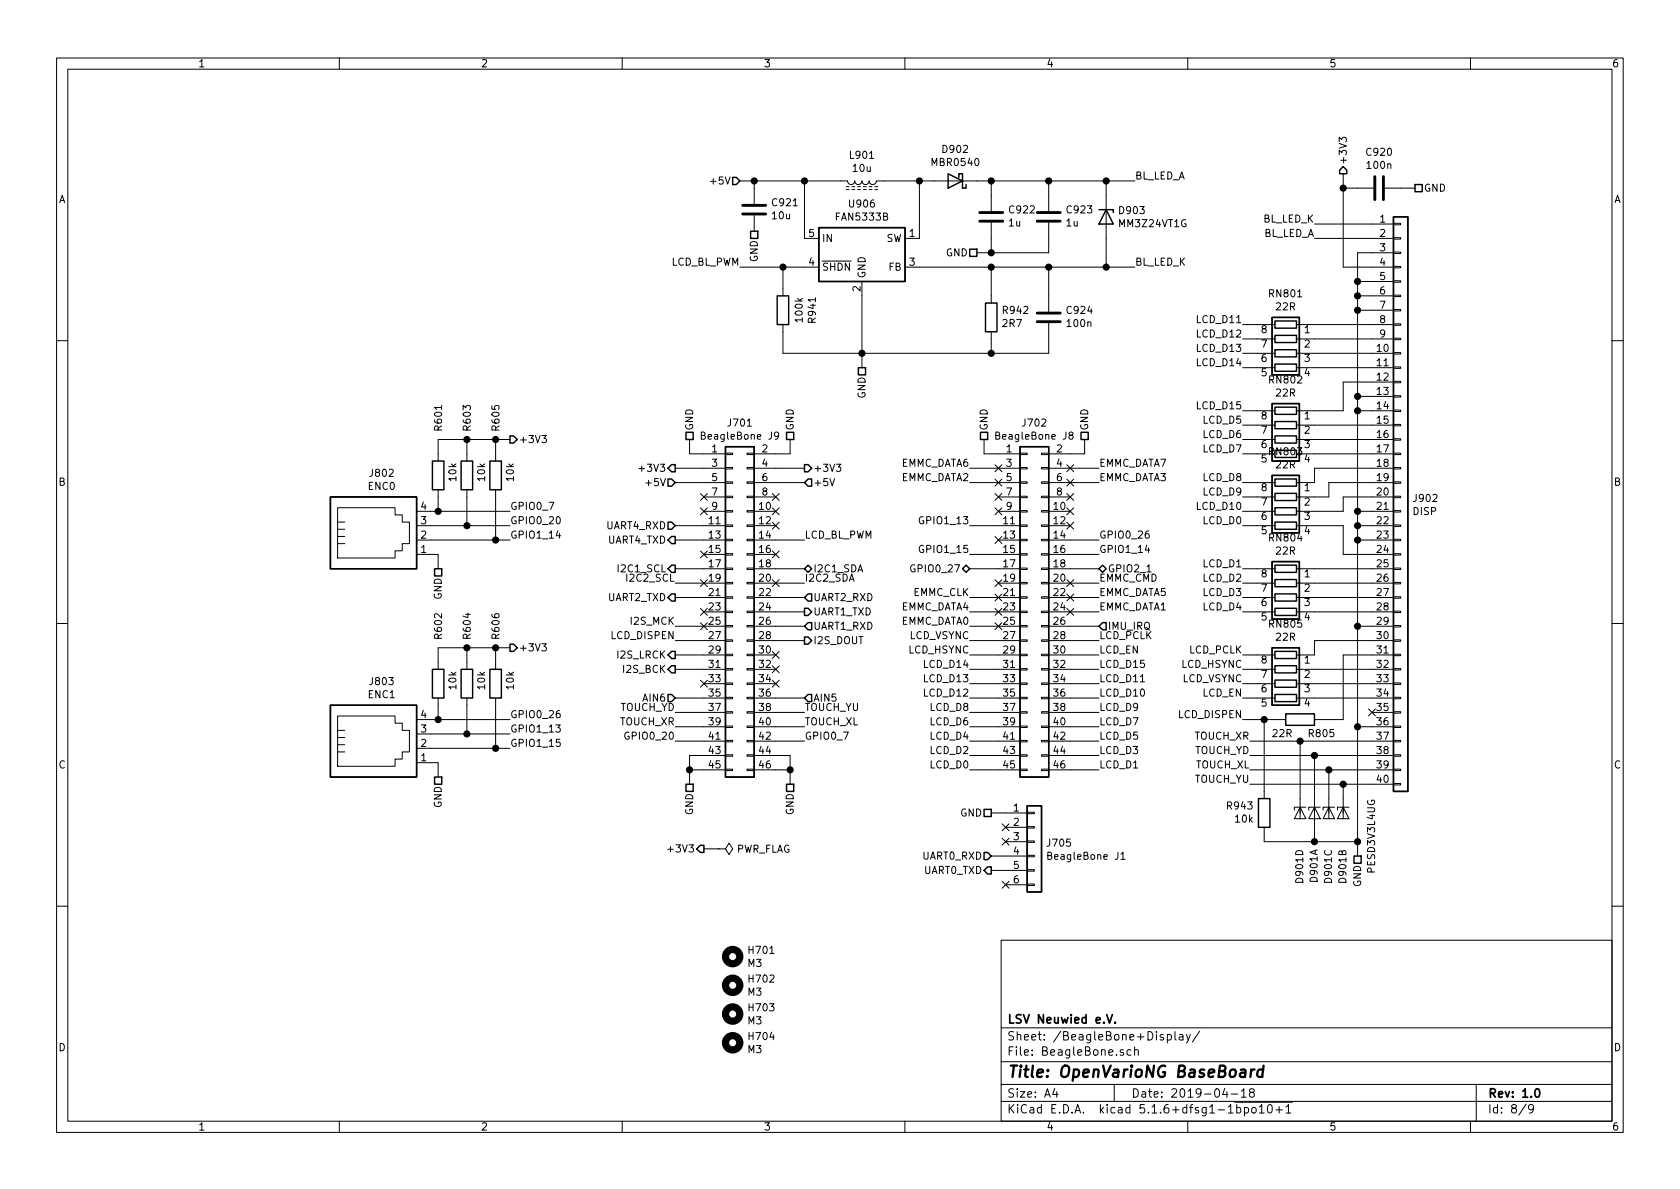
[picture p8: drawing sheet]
EESchema Schematic File Version 4
EELAYER 30 0
EELAYER END
$Descr A4 11693 8268
encoding utf-8
Sheet 8 9
Title "OpenVarioNG BaseBoard"
Date "2019-04-18"
Rev "1.0"
Comp "LSV Neuwied e.V."
Comment1 ""
Comment2 ""
Comment3 ""
Comment4 ""
$EndDescr
Text HLabel 4900 5900 0    50   Output ~ 0
+3V3
$Comp
L power:PWR_FLAG #FLG0701
U 1 1
P 5000 5900
F 0 "#FLG0701" H 5000 5975 50  0001 C CNN
F 1 "PWR_FLAG" V 5000 6028 50  0000 L CNN
F 2 "" H 5000 5900 50  0001 C CNN
F 3 "~" H 5000 5900 50  0001 C CNN
	1    5000 5900
	0    1    1    0   
$EndComp
Wire Wire Line
	4900 5900 5000 5900
$Comp
L Connector_Generic:Conn_01x06 J705
U 1 1
P 7200 5850
F 0 "J705" H 7279 5842 50  0000 L CNN
F 1 "BeagleBone J1" H 7279 5751 50  0000 L CNN
F 2 "Connector_PinHeader_2.54mm:PinHeader_1x06_P2.54mm_Vertical" H 7200 5850 50  0001 C CNN
F 3 "~" H 7200 5850 50  0001 C CNN
	1    7200 5850
	1    0    0    -1  
$EndComp
Text HLabel 6900 6050 0    50   Output ~ 0
UART0_TXD
Text HLabel 6900 5650 0    50   UnSpc ~ 0
GND
Wire Wire Line
	6900 5650 7000 5650
Wire Wire Line
	7000 5950 6900 5950
Wire Wire Line
	6900 6050 7000 6050
NoConn ~ 7000 5750
NoConn ~ 7000 5850
NoConn ~ 7000 6150
$Comp
L Mechanical:MountingHole H702
U 1 1
P 5100 6850
F 0 "H702" H 5200 6896 50  0000 L CNN
F 1 "M3" H 5200 6805 50  0000 L CNN
F 2 "MountingHole:MountingHole_3.2mm_M3" H 5100 6850 50  0001 C CNN
F 3 "~" H 5100 6850 50  0001 C CNN
	1    5100 6850
	1    0    0    -1  
$EndComp
$Comp
L Mechanical:MountingHole H701
U 1 1
P 5100 6650
F 0 "H701" H 5200 6696 50  0000 L CNN
F 1 "M3" H 5200 6605 50  0000 L CNN
F 2 "MountingHole:MountingHole_3.2mm_M3" H 5100 6650 50  0001 C CNN
F 3 "~" H 5100 6650 50  0001 C CNN
	1    5100 6650
	1    0    0    -1  
$EndComp
$Comp
L Mechanical:MountingHole H703
U 1 1
P 5100 7050
F 0 "H703" H 5200 7096 50  0000 L CNN
F 1 "M3" H 5200 7005 50  0000 L CNN
F 2 "MountingHole:MountingHole_3.2mm_M3" H 5100 7050 50  0001 C CNN
F 3 "~" H 5100 7050 50  0001 C CNN
	1    5100 7050
	1    0    0    -1  
$EndComp
$Comp
L Mechanical:MountingHole H704
U 1 1
P 5100 7250
F 0 "H704" H 5200 7296 50  0000 L CNN
F 1 "M3" H 5200 7205 50  0000 L CNN
F 2 "MountingHole:MountingHole_3.2mm_M3" H 5100 7250 50  0001 C CNN
F 3 "~" H 5100 7250 50  0001 C CNN
	1    5100 7250
	1    0    0    -1  
$EndComp
Wire Wire Line
	4700 3350 4900 3350
Wire Wire Line
	5400 3350 5600 3350
Wire Wire Line
	4900 3150 4800 3150
Wire Wire Line
	5400 3150 5500 3150
Wire Wire Line
	4900 5250 4800 5250
Wire Wire Line
	4800 5250 4800 5350
Wire Wire Line
	4900 5350 4800 5350
Connection ~ 4800 5350
Wire Wire Line
	4800 5350 4800 5450
Wire Wire Line
	5400 5250 5500 5250
Wire Wire Line
	5500 5250 5500 5350
Wire Wire Line
	5400 5350 5500 5350
Connection ~ 5500 5350
Wire Wire Line
	5500 5350 5500 5450
Text Label 4700 4050 2    50   ~ 0
I2C2_SCL
Text Label 4700 4950 2    50   ~ 0
TOUCH_YD
Text Label 4700 5050 2    50   ~ 0
TOUCH_XR
Text Label 5600 4050 0    50   ~ 0
I2C2_SDA
Text Label 5600 4950 0    50   ~ 0
TOUCH_YU
Text Label 5600 5050 0    50   ~ 0
TOUCH_XL
Wire Wire Line
	4700 3250 4900 3250
Wire Wire Line
	4900 3650 4700 3650
Wire Wire Line
	4700 3750 4900 3750
Wire Wire Line
	4700 3950 4900 3950
Wire Wire Line
	4900 4050 4700 4050
Wire Wire Line
	4700 4150 4900 4150
Wire Wire Line
	4700 4550 4900 4550
Wire Wire Line
	4900 4650 4700 4650
Wire Wire Line
	4900 4850 4700 4850
Wire Wire Line
	4700 4950 4900 4950
Wire Wire Line
	4900 5050 4700 5050
Wire Wire Line
	5600 5050 5400 5050
Wire Wire Line
	5400 4950 5600 4950
Wire Wire Line
	5600 4850 5400 4850
Wire Wire Line
	5400 4450 5600 4450
Wire Wire Line
	5600 4350 5400 4350
Wire Wire Line
	5400 4250 5600 4250
Wire Wire Line
	5600 4150 5400 4150
Wire Wire Line
	5400 4050 5600 4050
Wire Wire Line
	5600 3950 5400 3950
Wire Wire Line
	5400 3250 5600 3250
Wire Wire Line
	5500 3050 5500 3150
Wire Wire Line
	4800 3050 4800 3150
Text HLabel 5600 3350 2    50   Input ~ 0
+5V
Text HLabel 4700 3950 0    50   Output ~ 0
I2C1_SCL
Text HLabel 5600 3950 2    50   BiDi ~ 0
I2C1_SDA
Text HLabel 5600 4250 2    50   Output ~ 0
UART1_TXD
Text HLabel 4700 4150 0    50   Output ~ 0
UART2_TXD
Text HLabel 4700 3750 0    50   Output ~ 0
UART4_TXD
Text HLabel 5600 4350 2    50   Input ~ 0
UART1_RXD
Text HLabel 5600 4150 2    50   Input ~ 0
UART2_RXD
Text HLabel 4700 3650 0    50   Input ~ 0
UART4_RXD
Text HLabel 5600 4450 2    50   Output ~ 0
I2S_DOUT
Text HLabel 4700 4650 0    50   Output ~ 0
I2S_BCK
Text HLabel 5600 4850 2    50   Input ~ 0
AIN5
Text HLabel 4700 4850 0    50   Input ~ 0
AIN6
Text HLabel 4700 4550 0    50   Output ~ 0
I2S_LRCK
Text HLabel 4800 5450 3    50   UnSpc ~ 0
GND
Text HLabel 5500 5450 3    50   UnSpc ~ 0
GND
Text HLabel 4800 3050 1    50   UnSpc ~ 0
GND
Text HLabel 5500 3050 1    50   UnSpc ~ 0
GND
Text HLabel 4700 3350 0    50   Input ~ 0
+5V
Text HLabel 5600 3250 2    50   Output ~ 0
+3V3
Text HLabel 4700 3250 0    50   Output ~ 0
+3V3
NoConn ~ 4900 3450
NoConn ~ 5400 4750
NoConn ~ 5400 4650
NoConn ~ 4900 4750
NoConn ~ 4900 4350
NoConn ~ 4900 3550
NoConn ~ 5400 3550
NoConn ~ 5400 3450
NoConn ~ 4900 4050
NoConn ~ 5400 4050
Wire Wire Line
	6950 3150 6850 3150
Wire Wire Line
	7450 3150 7550 3150
Text Label 6750 4450 2    50   ~ 0
LCD_VSYNC
Text Label 6750 4550 2    50   ~ 0
LCD_HSYNC
Text Label 6750 4650 2    50   ~ 0
LCD_D14
Text Label 6750 4750 2    50   ~ 0
LCD_D13
Text Label 6750 4850 2    50   ~ 0
LCD_D12
Text Label 6750 4950 2    50   ~ 0
LCD_D8
Text Label 6750 5050 2    50   ~ 0
LCD_D6
Text Label 6750 5150 2    50   ~ 0
LCD_D4
Text Label 6750 5250 2    50   ~ 0
LCD_D2
Text Label 6750 5350 2    50   ~ 0
LCD_D0
Text Label 7650 4450 0    50   ~ 0
LCD_PCLK
Text Label 7650 4550 0    50   ~ 0
LCD_EN
Text Label 7650 4650 0    50   ~ 0
LCD_D15
Text Label 7650 4750 0    50   ~ 0
LCD_D11
Text Label 7650 4850 0    50   ~ 0
LCD_D10
Text Label 7650 4950 0    50   ~ 0
LCD_D9
Text Label 7650 5050 0    50   ~ 0
LCD_D7
Text Label 7650 5150 0    50   ~ 0
LCD_D5
Text Label 7650 5250 0    50   ~ 0
LCD_D3
Text Label 7650 5350 0    50   ~ 0
LCD_D1
Wire Wire Line
	6750 4450 6950 4450
Wire Wire Line
	6950 4550 6750 4550
Wire Wire Line
	6750 4650 6950 4650
Wire Wire Line
	6950 4750 6750 4750
Wire Wire Line
	6750 4850 6950 4850
Wire Wire Line
	6950 4950 6750 4950
Wire Wire Line
	6950 5050 6750 5050
Wire Wire Line
	6750 5150 6950 5150
Wire Wire Line
	6950 5250 6750 5250
Wire Wire Line
	6750 5350 6950 5350
Wire Wire Line
	7450 5350 7650 5350
Wire Wire Line
	7650 5250 7450 5250
Wire Wire Line
	7450 5150 7650 5150
Wire Wire Line
	7650 5050 7450 5050
Wire Wire Line
	7450 4950 7650 4950
Wire Wire Line
	7650 4850 7450 4850
Wire Wire Line
	7450 4750 7650 4750
Wire Wire Line
	7650 4650 7450 4650
Wire Wire Line
	7450 4550 7650 4550
Wire Wire Line
	7650 4450 7450 4450
Wire Wire Line
	7550 3050 7550 3150
Wire Wire Line
	6850 3050 6850 3150
Text HLabel 6850 3050 1    50   UnSpc ~ 0
GND
Text HLabel 7550 3050 1    50   UnSpc ~ 0
GND
Text HLabel 6750 3950 0    50   BiDi ~ 0
GPIO0_27
Text HLabel 7650 3950 2    50   BiDi ~ 0
GPIO2_1
NoConn ~ 6950 4250
NoConn ~ 6950 4150
NoConn ~ 7450 4150
NoConn ~ 6950 4350
NoConn ~ 6950 3550
NoConn ~ 6950 3450
NoConn ~ 6950 3350
NoConn ~ 6950 3250
NoConn ~ 7450 3250
NoConn ~ 7450 3350
NoConn ~ 7450 3450
NoConn ~ 7450 3550
NoConn ~ 7450 4250
NoConn ~ 7450 4050
Text HLabel 6900 5950 0    50   Input ~ 0
UART0_RXD
Wire Wire Line
	5400 5150 5600 5150
Text Label 5600 5150 0    50   ~ 0
GPIO0_7
Text Label 4700 5150 2    50   ~ 0
GPIO0_20
Wire Wire Line
	6950 3650 6750 3650
Text Label 7650 3750 0    50   ~ 0
GPIO0_26
Text Label 6750 3650 2    50   ~ 0
GPIO1_13
Text Label 3550 3550 0    50   ~ 0
GPIO0_7
Text Label 3550 3650 0    50   ~ 0
GPIO0_20
Text Label 3550 5000 0    50   ~ 0
GPIO0_26
Text Label 3550 5100 0    50   ~ 0
GPIO1_13
Wire Wire Line
	7450 3850 7650 3850
Wire Wire Line
	6950 3850 6750 3850
Text Label 6750 3850 2    50   ~ 0
GPIO1_15
Text Label 7650 3850 0    50   ~ 0
GPIO1_14
Text Label 3550 5200 0    50   ~ 0
GPIO1_15
$Comp
L Device:R R601
U 1 1
P 3050 3300
F 0 "R601" V 3050 3600 50  0000 L CNN
F 1 "10k" V 3150 3250 50  0000 L CNN
F 2 "Resistor_SMD:R_0805_2012Metric" V 2980 3300 50  0001 C CNN
F 3 "~" H 3050 3300 50  0001 C CNN
	1    3050 3300
	1    0    0    -1  
$EndComp
$Comp
L Device:R R603
U 1 1
P 3250 3300
F 0 "R603" V 3250 3600 50  0000 L CNN
F 1 "10k" V 3350 3250 50  0000 L CNN
F 2 "Resistor_SMD:R_0805_2012Metric" V 3180 3300 50  0001 C CNN
F 3 "~" H 3250 3300 50  0001 C CNN
	1    3250 3300
	1    0    0    -1  
$EndComp
$Comp
L Device:R R605
U 1 1
P 3450 3300
F 0 "R605" V 3450 3600 50  0000 L CNN
F 1 "10k" V 3550 3250 50  0000 L CNN
F 2 "Resistor_SMD:R_0805_2012Metric" V 3380 3300 50  0001 C CNN
F 3 "~" H 3450 3300 50  0001 C CNN
	1    3450 3300
	1    0    0    -1  
$EndComp
Text HLabel 3550 4500 2    50   Output ~ 0
+3V3
$Comp
L Device:R R602
U 1 1
P 3050 4750
F 0 "R602" V 3050 5050 50  0000 L CNN
F 1 "10k" V 3150 4700 50  0000 L CNN
F 2 "Resistor_SMD:R_0805_2012Metric" V 2980 4750 50  0001 C CNN
F 3 "~" H 3050 4750 50  0001 C CNN
	1    3050 4750
	1    0    0    -1  
$EndComp
$Comp
L Device:R R604
U 1 1
P 3250 4750
F 0 "R604" V 3250 5050 50  0000 L CNN
F 1 "10k" V 3350 4700 50  0000 L CNN
F 2 "Resistor_SMD:R_0805_2012Metric" V 3180 4750 50  0001 C CNN
F 3 "~" H 3250 4750 50  0001 C CNN
	1    3250 4750
	1    0    0    -1  
$EndComp
$Comp
L Device:R R606
U 1 1
P 3450 4750
F 0 "R606" V 3450 5050 50  0000 L CNN
F 1 "10k" V 3550 4700 50  0000 L CNN
F 2 "Resistor_SMD:R_0805_2012Metric" V 3380 4750 50  0001 C CNN
F 3 "~" H 3450 4750 50  0001 C CNN
	1    3450 4750
	1    0    0    -1  
$EndComp
Wire Wire Line
	4900 4350 4700 4350
Text Label 4700 4350 2    50   ~ 0
I2S_MCK
Wire Wire Line
	7650 3750 7450 3750
Wire Wire Line
	4900 5150 4700 5150
Wire Wire Line
	7650 3950 7450 3950
Wire Wire Line
	6950 3950 6750 3950
NoConn ~ 6950 3750
NoConn ~ 6950 4050
Text Label 4700 4450 2    50   ~ 0
LCD_DISPEN
Wire Wire Line
	4900 4450 4700 4450
Wire Wire Line
	5400 3750 5600 3750
Text Label 7650 4050 0    50   ~ 0
EMMC_CMD
Text Label 7650 4150 0    50   ~ 0
EMMC_DATA5
Text Label 7650 4250 0    50   ~ 0
EMMC_DATA1
Text Label 7650 3250 0    50   ~ 0
EMMC_DATA7
Text Label 7650 3350 0    50   ~ 0
EMMC_DATA3
Text Label 6750 3250 2    50   ~ 0
EMMC_DATA6
Text Label 6750 3350 2    50   ~ 0
EMMC_DATA2
Text Label 6750 4150 2    50   ~ 0
EMMC_CLK
Text Label 6750 4250 2    50   ~ 0
EMMC_DATA4
Text Label 6750 4350 2    50   ~ 0
EMMC_DATA0
Wire Wire Line
	6750 3250 6950 3250
Wire Wire Line
	6950 3350 6750 3350
Wire Wire Line
	6750 4150 6950 4150
Wire Wire Line
	6950 4250 6750 4250
Wire Wire Line
	6750 4350 6950 4350
Wire Wire Line
	7650 4250 7450 4250
Wire Wire Line
	7450 4150 7650 4150
Wire Wire Line
	7650 4050 7450 4050
$Comp
L Connector_Generic:Conn_02x23_Odd_Even J701
U 1 1
P 5100 4250
F 0 "J701" H 5150 5567 50  0000 C CNN
F 1 "BeagleBone J9" H 5150 5476 50  0000 C CNN
F 2 "Connector_PinSocket_2.54mm:PinSocket_2x23_P2.54mm_Vertical" H 5100 4250 50  0001 C CNN
F 3 "~" H 5100 4250 50  0001 C CNN
	1    5100 4250
	1    0    0    -1  
$EndComp
$Comp
L Connector_Generic:Conn_02x23_Odd_Even J702
U 1 1
P 7150 4250
F 0 "J702" H 7200 5567 50  0000 C CNN
F 1 "BeagleBone J8" H 7200 5476 50  0000 C CNN
F 2 "Connector_PinSocket_2.54mm:PinSocket_2x23_P2.54mm_Vertical" H 7150 4250 50  0001 C CNN
F 3 "~" H 7150 4250 50  0001 C CNN
	1    7150 4250
	1    0    0    -1  
$EndComp
$Comp
L Connector_Generic:Conn_01x40 J902
U 1 1
P 9750 3450
F 0 "J902" H 9830 3442 50  0000 L CNN
F 1 "DISP" H 9830 3351 50  0000 L CNN
F 2 "Connector_FFC-FPC:TE_4-1734839-0_1x40-1MP_P0.5mm_Horizontal" H 9750 3450 50  0001 C CNN
F 3 "~" H 9750 3450 50  0001 C CNN
F 4 "TE Connectivity" H 9750 3450 50  0001 C CNN "Manu"
F 5 "4-1734592-0" H 9750 3450 50  0001 C CNN "PartNo"
	1    9750 3450
	1    0    0    -1  
$EndComp
Wire Wire Line
	9550 1750 9450 1750
Wire Wire Line
	9450 1750 9450 1950
Wire Wire Line
	9450 4350 9550 4350
Wire Wire Line
	9550 5050 9450 5050
Connection ~ 9450 4350
Connection ~ 9450 5050
Text HLabel 9450 5950 3    50   UnSpc ~ 0
GND
Text HLabel 9350 1200 1    50   Output ~ 0
+3V3
Wire Wire Line
	9550 1850 9350 1850
Wire Wire Line
	9350 1850 9350 1300
$Comp
L Device:C C920
U 1 1
P 9600 1300
F 0 "C920" V 9348 1300 50  0000 C CNN
F 1 "100n" V 9439 1300 50  0000 C CNN
F 2 "Capacitor_SMD:C_0805_2012Metric" H 9638 1150 50  0001 C CNN
F 3 "~" H 9600 1300 50  0001 C CNN
	1    9600 1300
	0    1    1    0   
$EndComp
Wire Wire Line
	9450 1300 9350 1300
Wire Wire Line
	9350 1200 9350 1300
Connection ~ 9350 1300
Text HLabel 9850 1300 2    50   UnSpc ~ 0
GND
Wire Wire Line
	9750 1300 9850 1300
Wire Wire Line
	9550 1950 9450 1950
Connection ~ 9450 1950
Wire Wire Line
	9450 1950 9450 2050
Wire Wire Line
	9550 2050 9450 2050
Connection ~ 9450 2050
Wire Wire Line
	9450 2050 9450 2150
Wire Wire Line
	9550 2150 9450 2150
Connection ~ 9450 2150
Wire Wire Line
	9450 2150 9450 2750
Wire Wire Line
	9550 2750 9450 2750
Connection ~ 9450 2750
Wire Wire Line
	9450 2750 9450 2850
Wire Wire Line
	9550 2850 9450 2850
Connection ~ 9450 2850
Wire Wire Line
	9450 2850 9450 3550
Wire Wire Line
	9550 3550 9450 3550
Connection ~ 9450 3550
Wire Wire Line
	9450 3550 9450 3650
Wire Wire Line
	9550 3650 9450 3650
Connection ~ 9450 3650
Wire Wire Line
	9450 3650 9450 3750
Wire Wire Line
	9550 3750 9450 3750
Connection ~ 9450 3750
Wire Wire Line
	9450 3750 9450 4350
Wire Wire Line
	9350 2650 9550 2650
Wire Wire Line
	9350 3450 9550 3450
Wire Wire Line
	9550 3850 9350 3850
Text Label 8650 2550 2    50   ~ 0
LCD_D14
Text Label 8650 2450 2    50   ~ 0
LCD_D13
Text Label 8650 2350 2    50   ~ 0
LCD_D12
Text Label 8650 3350 2    50   ~ 0
LCD_D8
Text Label 8650 3050 2    50   ~ 0
LCD_D6
Text Label 8650 4250 2    50   ~ 0
LCD_D4
Text Label 8650 4050 2    50   ~ 0
LCD_D2
Text Label 8650 3650 2    50   ~ 0
LCD_D0
Wire Wire Line
	8650 2550 8750 2550
Wire Wire Line
	8750 2450 8650 2450
Wire Wire Line
	8650 2350 8750 2350
Wire Wire Line
	8750 3350 8650 3350
Wire Wire Line
	8750 3050 8650 3050
Wire Wire Line
	8650 4250 8750 4250
Wire Wire Line
	8750 4050 8650 4050
Wire Wire Line
	8650 3650 8750 3650
Text Label 8650 2850 2    50   ~ 0
LCD_D15
Text Label 8650 2250 2    50   ~ 0
LCD_D11
Text Label 8650 3550 2    50   ~ 0
LCD_D10
Text Label 8650 3450 2    50   ~ 0
LCD_D9
Text Label 8650 3150 2    50   ~ 0
LCD_D7
Text Label 8650 2950 2    50   ~ 0
LCD_D5
Text Label 8650 4150 2    50   ~ 0
LCD_D3
Text Label 8650 3950 2    50   ~ 0
LCD_D1
Wire Wire Line
	8750 3950 8650 3950
Wire Wire Line
	8650 4150 8750 4150
Wire Wire Line
	8750 2950 8650 2950
Wire Wire Line
	8650 3150 8750 3150
Wire Wire Line
	8750 3450 8650 3450
Wire Wire Line
	8650 3550 8750 3550
Wire Wire Line
	8750 2250 8650 2250
Wire Wire Line
	8650 2850 8750 2850
NoConn ~ 9550 4950
Wire Wire Line
	8750 4850 8650 4850
Text Label 8650 4750 2    50   ~ 0
LCD_VSYNC
Text Label 8650 4650 2    50   ~ 0
LCD_HSYNC
Wire Wire Line
	8650 4750 8750 4750
Wire Wire Line
	8750 4650 8650 4650
Wire Wire Line
	8650 4550 8750 4550
Text Label 8650 4850 2    50   ~ 0
LCD_EN
Text Label 8650 4550 2    50   ~ 0
LCD_PCLK
Text Label 8650 5000 2    50   ~ 0
LCD_DISPEN
Text Label 8700 5250 2    50   ~ 0
TOUCH_YD
Text Label 8700 5350 2    50   ~ 0
TOUCH_XL
Text Label 8700 5450 2    50   ~ 0
TOUCH_YU
Wire Wire Line
	7450 3250 7650 3250
Wire Wire Line
	7650 3350 7450 3350
Text Label 3550 3750 0    50   ~ 0
GPIO1_14
Text HLabel 3550 3050 2    50   Output ~ 0
+3V3
$Comp
L Regulator_Switching:SC4503TSK U906
U 1 1
P 6000 1750
F 0 "U906" H 6000 2092 50  0000 C CNN
F 1 "FAN5333B" H 6000 2001 50  0000 C CNN
F 2 "Package_TO_SOT_SMD:TSOT-23-5" H 6025 1500 50  0001 L CIN
F 3 "https://www.semtech.com/uploads/documents/sc4503.pdf" H 6000 1750 50  0001 C CNN
	1    6000 1750
	1    0    0    -1  
$EndComp
$Comp
L Device:C C922
U 1 1
P 6900 1500
F 0 "C922" H 6785 1454 50  0000 R CNN
F 1 "1u" H 6785 1545 50  0000 R CNN
F 2 "Capacitor_SMD:C_0805_2012Metric" H 6938 1350 50  0001 C CNN
F 3 "~" H 6900 1500 50  0001 C CNN
	1    6900 1500
	-1   0    0    1   
$EndComp
$Comp
L Device:C C923
U 1 1
P 7300 1500
F 0 "C923" H 7185 1454 50  0000 R CNN
F 1 "1u" H 7185 1545 50  0000 R CNN
F 2 "Capacitor_SMD:C_0805_2012Metric" H 7338 1350 50  0001 C CNN
F 3 "~" H 7300 1500 50  0001 C CNN
	1    7300 1500
	-1   0    0    1   
$EndComp
$Comp
L Device:C C924
U 1 1
P 7300 2200
F 0 "C924" H 7185 2154 50  0000 R CNN
F 1 "100n" H 7185 2245 50  0000 R CNN
F 2 "Capacitor_SMD:C_0805_2012Metric" H 7338 2050 50  0001 C CNN
F 3 "~" H 7300 2200 50  0001 C CNN
	1    7300 2200
	-1   0    0    1   
$EndComp
$Comp
L Device:D_Zener D903
U 1 1
P 7700 1500
F 0 "D903" V 7654 1580 50  0000 L CNN
F 1 "MM3Z24VT1G" V 7745 1580 50  0000 L CNN
F 2 "Diode_SMD:D_SOD-323" H 7700 1500 50  0001 C CNN
F 3 "~" H 7700 1500 50  0001 C CNN
	1    7700 1500
	0    1    1    0   
$EndComp
Text HLabel 6000 2550 3    50   UnSpc ~ 0
GND
Wire Wire Line
	6400 1850 6900 1850
Wire Wire Line
	7700 1850 7700 1650
Wire Wire Line
	7300 1850 7300 2050
Connection ~ 7300 1850
Wire Wire Line
	7300 1850 7700 1850
Wire Wire Line
	6900 1850 6900 2050
Connection ~ 6900 1850
Wire Wire Line
	6900 1850 7300 1850
Text HLabel 6800 1750 0    50   UnSpc ~ 0
GND
Wire Wire Line
	6800 1750 6900 1750
Wire Wire Line
	6900 1750 6900 1650
Wire Wire Line
	6900 1750 7300 1750
Wire Wire Line
	7300 1750 7300 1650
Connection ~ 6900 1750
Wire Wire Line
	6400 1650 6400 1250
Wire Wire Line
	6400 1250 6500 1250
Wire Wire Line
	6400 1250 6150 1250
Connection ~ 6400 1250
Wire Wire Line
	5600 1650 5600 1250
Wire Wire Line
	5600 1250 5850 1250
Connection ~ 5600 1250
Wire Wire Line
	7700 1350 7700 1250
Wire Wire Line
	7700 1250 7300 1250
Wire Wire Line
	6900 1350 6900 1250
Connection ~ 6900 1250
Wire Wire Line
	6900 1250 6800 1250
Wire Wire Line
	7300 1250 7300 1350
Connection ~ 7300 1250
Wire Wire Line
	7300 1250 6900 1250
Wire Wire Line
	9550 1550 9150 1550
Wire Wire Line
	9550 1650 9150 1650
Text Label 9150 1550 2    50   ~ 0
BL_LED_K
Text Label 9150 1650 2    50   ~ 0
BL_LED_A
Text Label 7900 1850 0    50   ~ 0
BL_LED_K
Text Label 7900 1250 0    50   ~ 0
BL_LED_A
Wire Wire Line
	7700 1250 7900 1250
Connection ~ 7700 1250
Wire Wire Line
	7900 1850 7700 1850
Connection ~ 7700 1850
Wire Wire Line
	7300 2450 7300 2350
Wire Wire Line
	6900 2350 6900 2450
Connection ~ 6900 2450
Wire Wire Line
	6900 2450 7300 2450
Wire Wire Line
	6000 2050 6000 2450
Connection ~ 6000 2450
Wire Wire Line
	6000 2450 6900 2450
Wire Wire Line
	6000 2550 6000 2450
Text Label 5600 3750 0    50   ~ 0
LCD_BL_PWM
Text HLabel 7650 4350 2    50   Input ~ 0
IMU_IRQ
Wire Wire Line
	7450 4350 7650 4350
NoConn ~ 4900 4250
NoConn ~ 5400 3850
NoConn ~ 4900 3850
NoConn ~ 5400 4550
NoConn ~ 7450 3650
NoConn ~ 5400 3650
Wire Wire Line
	9450 5050 9450 4350
Wire Wire Line
	9150 4250 9550 4250
Wire Wire Line
	9150 4150 9550 4150
Wire Wire Line
	9150 4050 9550 4050
Wire Wire Line
	9150 3950 9550 3950
Wire Wire Line
	9150 2950 9550 2950
Wire Wire Line
	9150 3050 9550 3050
Wire Wire Line
	9150 3150 9550 3150
Wire Wire Line
	9150 2250 9550 2250
Wire Wire Line
	9150 2350 9550 2350
Wire Wire Line
	9150 2450 9550 2450
Wire Wire Line
	9150 2550 9550 2550
Wire Wire Line
	9350 2650 9350 2850
Wire Wire Line
	9350 2850 9150 2850
Wire Wire Line
	9150 3550 9350 3550
Wire Wire Line
	9350 3550 9350 3450
Wire Wire Line
	9150 3450 9250 3450
Wire Wire Line
	9250 3450 9250 3350
Wire Wire Line
	9250 3350 9550 3350
Wire Wire Line
	9150 3350 9150 3250
Wire Wire Line
	9150 3250 9550 3250
Wire Wire Line
	9350 3850 9350 3650
Wire Wire Line
	9350 3650 9150 3650
Text Label 8700 5150 2    50   ~ 0
TOUCH_XR
Wire Wire Line
	9150 4850 9550 4850
Wire Wire Line
	9550 4750 9150 4750
Wire Wire Line
	9150 4650 9550 4650
Wire Wire Line
	9150 4450 9550 4450
Wire Wire Line
	9150 4450 9150 4550
Wire Wire Line
	9350 5000 9350 4550
Wire Wire Line
	9350 4550 9550 4550
Wire Wire Line
	9450 5050 9450 5850
$Comp
L Power_Protection:PESD3V3L4UG D901
U 1 1
P 9150 5650
F 0 "D901" H 9400 5650 50  0000 L CNN
F 1 "PESD3V3L4UG" H 9050 6050 50  0000 L CNN
F 2 "Package_TO_SOT_SMD:SOT-353_SC-70-5" H 9150 5650 50  0001 C CNN
F 3 "https://assets.nexperia.com/documents/data-sheet/PESDXL4UF_G_W.pdf" H 9150 5650 50  0001 C CNN
	1    9150 5650
	0    1    1    0   
$EndComp
Wire Wire Line
	9350 5550 9350 5450
Wire Wire Line
	9250 5550 9250 5350
Wire Wire Line
	9150 5550 9150 5250
Wire Wire Line
	9050 5550 9050 5150
$Comp
L Power_Protection:PESD3V3L4UG D901
U 2 1
P 9350 5650
F 0 "D901" H 9600 5650 50  0000 L CNN
F 1 "PESD3V3L4UG" H 9650 5650 50  0001 L CNN
F 2 "Package_TO_SOT_SMD:SOT-353_SC-70-5" H 9350 5650 50  0001 C CNN
F 3 "https://assets.nexperia.com/documents/data-sheet/PESDXL4UF_G_W.pdf" H 9350 5650 50  0001 C CNN
	2    9350 5650
	0    1    1    0   
$EndComp
$Comp
L Power_Protection:PESD3V3L4UG D901
U 3 1
P 9250 5650
F 0 "D901" H 9500 5650 50  0000 L CNN
F 1 "PESD3V3L4UG" H 9550 5650 50  0001 L CNN
F 2 "Package_TO_SOT_SMD:SOT-353_SC-70-5" H 9250 5650 50  0001 C CNN
F 3 "https://assets.nexperia.com/documents/data-sheet/PESDXL4UF_G_W.pdf" H 9250 5650 50  0001 C CNN
	3    9250 5650
	0    1    1    0   
$EndComp
$Comp
L Power_Protection:PESD3V3L4UG D901
U 4 1
P 9050 5650
F 0 "D901" H 9300 5650 50  0000 L CNN
F 1 "PESD3V3L4UG" H 9350 5650 50  0001 L CNN
F 2 "Package_TO_SOT_SMD:SOT-353_SC-70-5" H 9050 5650 50  0001 C CNN
F 3 "https://assets.nexperia.com/documents/data-sheet/PESDXL4UF_G_W.pdf" H 9050 5650 50  0001 C CNN
	4    9050 5650
	0    1    1    0   
$EndComp
$Comp
L Device:R R943
U 1 1
P 8800 5650
F 0 "R943" H 8730 5604 50  0000 R CNN
F 1 "10k" H 8730 5695 50  0000 R CNN
F 2 "Resistor_SMD:R_0805_2012Metric" V 8730 5650 50  0001 C CNN
F 3 "~" H 8800 5650 50  0001 C CNN
	1    8800 5650
	1    0    0    1   
$EndComp
Wire Wire Line
	8650 5000 8800 5000
Wire Wire Line
	9200 5000 9350 5000
Wire Wire Line
	8800 5500 8800 5000
Connection ~ 8800 5000
Wire Wire Line
	8800 5000 8900 5000
Wire Wire Line
	8700 5150 9050 5150
Wire Wire Line
	9050 5150 9550 5150
Connection ~ 9050 5150
Wire Wire Line
	9550 5250 9150 5250
Wire Wire Line
	9150 5250 8700 5250
Connection ~ 9150 5250
Wire Wire Line
	8700 5350 9250 5350
Wire Wire Line
	9250 5350 9550 5350
Connection ~ 9250 5350
Wire Wire Line
	9550 5450 9350 5450
Wire Wire Line
	9350 5450 8700 5450
Connection ~ 9350 5450
Wire Wire Line
	8800 5800 8800 5850
Connection ~ 9450 5850
Wire Wire Line
	9450 5850 9450 5950
Wire Wire Line
	9150 5750 9150 5850
Connection ~ 9150 5850
Wire Wire Line
	9150 5850 9450 5850
Wire Wire Line
	8800 5850 9150 5850
$Comp
L Connector:4P4C J802
U 1 1
P 2600 3750
F 0 "J802" H 2657 4217 50  0000 C CNN
F 1 "ENC0" H 2657 4126 50  0000 C CNN
F 2 "modusoft:Modular-MEBP4-4S" V 2600 3800 50  0001 C CNN
F 3 "~" V 2600 3800 50  0001 C CNN
	1    2600 3750
	1    0    0    -1  
$EndComp
$Comp
L Connector:4P4C J803
U 1 1
P 2600 5200
F 0 "J803" H 2657 5667 50  0000 C CNN
F 1 "ENC1" H 2657 5576 50  0000 C CNN
F 2 "modusoft:Modular-MEBP4-4S" V 2600 5250 50  0001 C CNN
F 3 "~" V 2600 5250 50  0001 C CNN
	1    2600 5200
	1    0    0    -1  
$EndComp
Text HLabel 3050 3950 3    50   UnSpc ~ 0
GND
Text HLabel 3050 5400 3    50   UnSpc ~ 0
GND
Wire Wire Line
	3000 3850 3050 3850
Wire Wire Line
	3050 3850 3050 3950
Wire Wire Line
	3000 5300 3050 5300
Wire Wire Line
	3050 5300 3050 5400
Wire Wire Line
	3000 3750 3450 3750
Wire Wire Line
	3550 3650 3250 3650
Wire Wire Line
	3000 3550 3050 3550
Wire Wire Line
	3000 5000 3050 5000
Wire Wire Line
	3550 5100 3250 5100
Wire Wire Line
	3000 5200 3450 5200
Wire Wire Line
	3050 4900 3050 5000
Connection ~ 3050 5000
Wire Wire Line
	3050 5000 3550 5000
Wire Wire Line
	3250 4900 3250 5100
Connection ~ 3250 5100
Wire Wire Line
	3250 5100 3000 5100
Wire Wire Line
	3450 4900 3450 5200
Connection ~ 3450 5200
Wire Wire Line
	3450 5200 3550 5200
Wire Wire Line
	3050 3450 3050 3550
Connection ~ 3050 3550
Wire Wire Line
	3050 3550 3550 3550
Wire Wire Line
	3250 3450 3250 3650
Connection ~ 3250 3650
Wire Wire Line
	3250 3650 3000 3650
Wire Wire Line
	3450 3450 3450 3750
Connection ~ 3450 3750
Wire Wire Line
	3450 3750 3550 3750
Wire Wire Line
	3550 4500 3450 4500
Wire Wire Line
	3050 4500 3050 4600
Wire Wire Line
	3250 4600 3250 4500
Connection ~ 3250 4500
Wire Wire Line
	3250 4500 3050 4500
Wire Wire Line
	3450 4600 3450 4500
Connection ~ 3450 4500
Wire Wire Line
	3450 4500 3250 4500
Wire Wire Line
	3550 3050 3450 3050
Wire Wire Line
	3050 3050 3050 3150
Wire Wire Line
	3250 3150 3250 3050
Connection ~ 3250 3050
Wire Wire Line
	3250 3050 3050 3050
Wire Wire Line
	3450 3150 3450 3050
Connection ~ 3450 3050
Wire Wire Line
	3450 3050 3250 3050
$Comp
L Device:R_Pack04 RN805
U 1 1
P 8950 4750
F 0 "RN805" V 8533 4750 50  0000 C CNN
F 1 "22R" V 8624 4750 50  0000 C CNN
F 2 "Resistor_SMD:R_Array_Concave_4x0603" V 9225 4750 50  0001 C CNN
F 3 "~" H 8950 4750 50  0001 C CNN
	1    8950 4750
	0    -1   1    0   
$EndComp
$Comp
L Device:R_Pack04 RN804
U 1 1
P 8950 4150
F 0 "RN804" V 8533 4150 50  0000 C CNN
F 1 "22R" V 8624 4150 50  0000 C CNN
F 2 "Resistor_SMD:R_Array_Concave_4x0603" V 9225 4150 50  0001 C CNN
F 3 "~" H 8950 4150 50  0001 C CNN
	1    8950 4150
	0    -1   1    0   
$EndComp
$Comp
L Device:R_Pack04 RN803
U 1 1
P 8950 3550
F 0 "RN803" V 8533 3550 50  0000 C CNN
F 1 "22R" V 8624 3550 50  0000 C CNN
F 2 "Resistor_SMD:R_Array_Concave_4x0603" V 9225 3550 50  0001 C CNN
F 3 "~" H 8950 3550 50  0001 C CNN
	1    8950 3550
	0    -1   1    0   
$EndComp
$Comp
L Device:R_Pack04 RN802
U 1 1
P 8950 3050
F 0 "RN802" V 8533 3050 50  0000 C CNN
F 1 "22R" V 8624 3050 50  0000 C CNN
F 2 "Resistor_SMD:R_Array_Concave_4x0603" V 9225 3050 50  0001 C CNN
F 3 "~" H 8950 3050 50  0001 C CNN
	1    8950 3050
	0    -1   1    0   
$EndComp
$Comp
L Device:R_Pack04 RN801
U 1 1
P 8950 2450
F 0 "RN801" V 8533 2450 50  0000 C CNN
F 1 "22R" V 8624 2450 50  0000 C CNN
F 2 "Resistor_SMD:R_Array_Concave_4x0603" V 9225 2450 50  0001 C CNN
F 3 "~" H 8950 2450 50  0001 C CNN
	1    8950 2450
	0    -1   1    0   
$EndComp
$Comp
L Device:R R805
U 1 1
P 9050 5000
F 0 "R805" V 8950 4950 50  0000 R CNN
F 1 "22R" V 8950 5200 50  0000 R CNN
F 2 "Resistor_SMD:R_0805_2012Metric" V 8980 5000 50  0001 C CNN
F 3 "~" H 9050 5000 50  0001 C CNN
	1    9050 5000
	0    -1   -1   0   
$EndComp
$Comp
L Device:R R942
U 1 1
P 6900 2200
F 0 "R942" H 6830 2154 50  0000 R CNN
F 1 "2R7" H 6830 2245 50  0000 R CNN
F 2 "Resistor_SMD:R_0805_2012Metric" V 6830 2200 50  0001 C CNN
F 3 "~" H 6900 2200 50  0001 C CNN
	1    6900 2200
	-1   0    0    1   
$EndComp
$Comp
L Device:L_Core_Ferrite L901
U 1 1
P 6000 1250
F 0 "L901" V 5819 1250 50  0000 C CNN
F 1 "10u" V 5910 1250 50  0000 C CNN
F 2 "Inductor_SMD:L_Wuerth_MAPI-2512" H 6000 1250 50  0001 C CNN
F 3 "~" H 6000 1250 50  0001 C CNN
F 4 "Wurth Elektronik" V 6000 1250 50  0001 C CNN "Manu"
F 5 "74404024100 " V 6000 1250 50  0001 C CNN "PartNo"
	1    6000 1250
	0    1    1    0   
$EndComp
$Comp
L Device:D_Schottky D902
U 1 1
P 6650 1250
F 0 "D902" H 6650 1033 50  0000 C CNN
F 1 "MBR0540" H 6650 1124 50  0000 C CNN
F 2 "Diode_SMD:D_SOD-123" H 6650 1250 50  0001 C CNN
F 3 "~" H 6650 1250 50  0001 C CNN
	1    6650 1250
	-1   0    0    1   
$EndComp
$Comp
L Device:R R941
U 1 1
P 5450 2150
F 0 "R941" V 5243 2150 50  0000 C CNN
F 1 "100k" V 5334 2150 50  0000 C CNN
F 2 "Resistor_SMD:R_0805_2012Metric" V 5380 2150 50  0001 C CNN
F 3 "~" H 5450 2150 50  0001 C CNN
	1    5450 2150
	-1   0    0    1   
$EndComp
$Comp
L Device:C C921
U 1 1
P 5250 1450
F 0 "C921" H 5135 1404 50  0000 R CNN
F 1 "10u" H 5135 1495 50  0000 R CNN
F 2 "Capacitor_SMD:C_0805_2012Metric" H 5288 1300 50  0001 C CNN
F 3 "~" H 5250 1450 50  0001 C CNN
F 4 "Murata" H 5250 1450 50  0001 C CNN "Manu"
F 5 "GRM21BR61C106KE15K" H 5250 1450 50  0001 C CNN "PartNo"
	1    5250 1450
	-1   0    0    1   
$EndComp
Text HLabel 5250 1600 3    50   UnSpc ~ 0
GND
Wire Wire Line
	5250 1250 5250 1300
Wire Wire Line
	5250 1250 5600 1250
Connection ~ 5250 1250
Text Label 5150 1850 2    50   ~ 0
LCD_BL_PWM
Wire Wire Line
	5600 1850 5450 1850
Text HLabel 5150 1250 0    50   Input ~ 0
+5V
Wire Wire Line
	5150 1250 5250 1250
Wire Wire Line
	5450 2450 5450 2300
Wire Wire Line
	5450 2000 5450 1850
Connection ~ 5450 1850
Wire Wire Line
	5450 1850 5150 1850
Wire Wire Line
	5450 2450 6000 2450
$EndSCHEMATC
